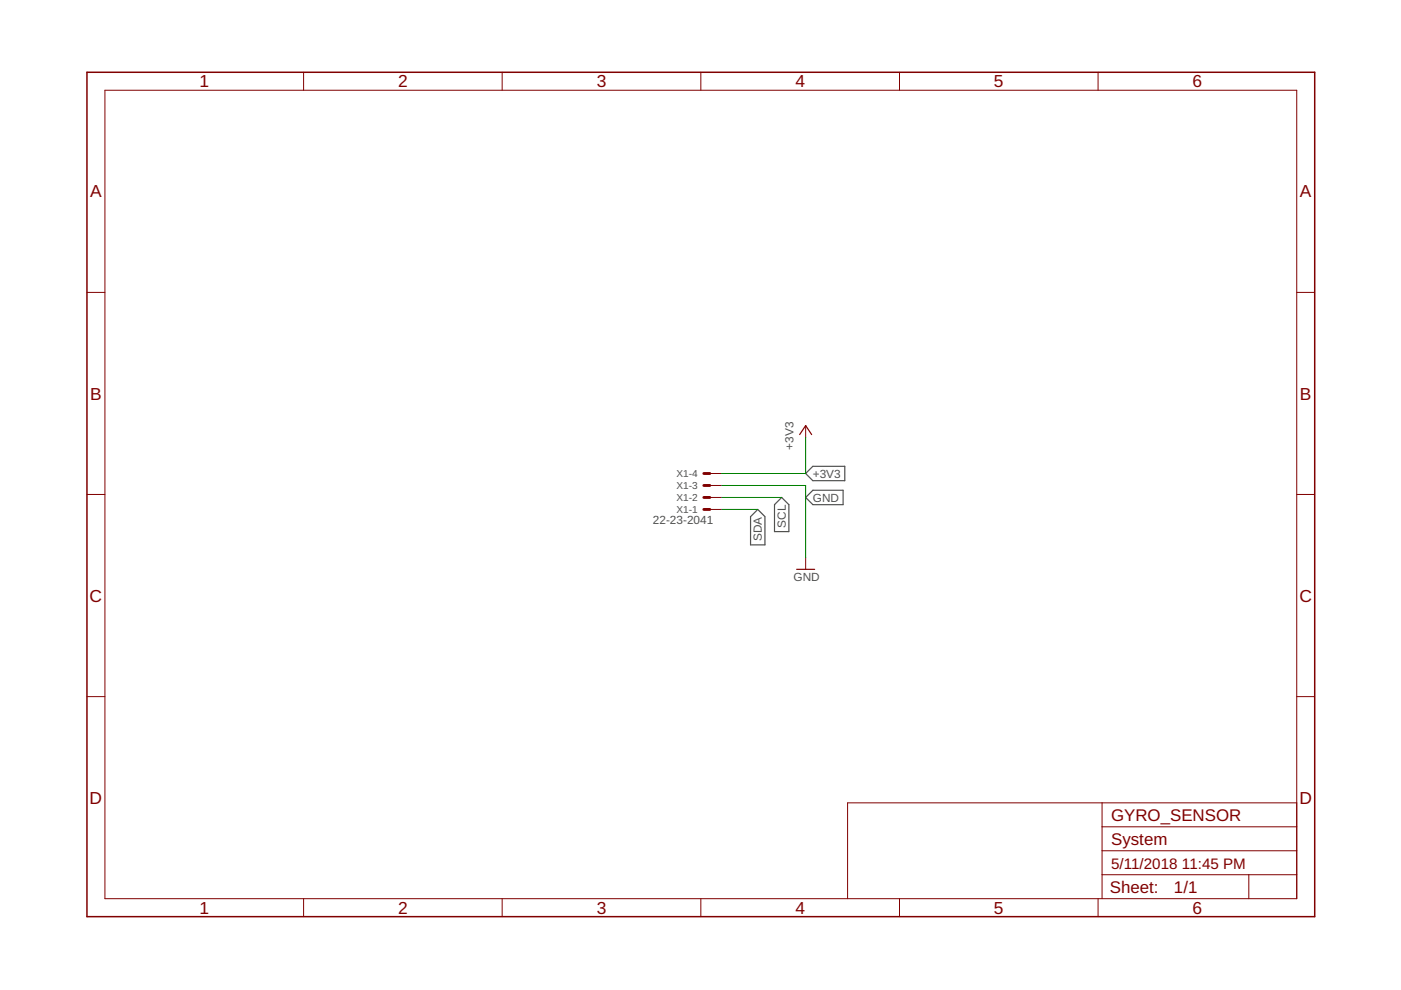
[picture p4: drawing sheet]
<svg xmlns="http://www.w3.org/2000/svg" width="297mm" height="210mm" viewBox="0 0 297 210" stroke-linecap="round" stroke-linejoin="round" font-family="sans-serif">
<path d="M160.7 108l1.5 1.5v6h-3.1v-6zM165.7 105.5l1.6 1.5v5.7h-3.1v-5.7zM170.8 105.5l1.5-1.6h6.5v3.1h-6.5zM170.8 100.4l1.5-1.5h6.8v3h-6.8z" fill="none" stroke="#505050" stroke-width=".25"/>
<path d="M169.5 92.1l1.3-1.9 1.3 1.9M168.9 120.7h3.8" fill="none" stroke="#800000" stroke-width=".25"/>
<g fill="none" stroke="#800000" stroke-width=".21">
<path d="M22.2 19.1h252.7v171.4h-252.7zM64.4 15.3v3.8M106.5 15.3v3.8M148.6 15.3v3.8M190.7 15.3v3.8M232.8 15.3v3.8M18.4 62h3.8M274.9 62h3.8M170.8 90.2v2.6M18.4 104.8h3.8M150.5 108h2.5M150.5 105.5h2.5"/>
<path d="M150.5 102.9h2.5M150.5 100.4h2.5M170.8 118.2v2.5M274.9 104.8h3.8M18.4 147.7h3.8M274.9 147.7h3.8M233.7 170.2v20.3M233.7 175.3h41.2M274.9 170.2h-95.2v20.3M64.4 190.5v3.9M106.5 190.5v3.9M148.6 190.5v3.9"/>
<path d="M190.7 190.5v3.9M232.8 190.5v3.9M233.7 185.5h41.2M233.7 180.4h41.2M264.8 185.5v5"/>
</g>
<path d="M149.2 108h1.3M149.2 105.5h1.3M149.2 102.9h1.3M149.2 100.4h1.3" fill="none" stroke="#800000" stroke-width=".61"/>
<path d="M18.4 15.3h260.3v179.1h-260.3z" fill="none" stroke="#800000" stroke-width=".32"/>
<path d="M170.8 92.8v7.6h-17.8M153 102.9h17.8v15.3M153 105.5h12.7M153 108h7.7" fill="none" stroke="#008000" stroke-width=".21"/>
<g font-size="3.7" fill="#800000">
<text x="42.3" y="18.5">1</text>
<text x="84.4" y="18.5">2</text>
<text x="126.5" y="18.5">3</text>
<text x="168.6" y="18.5">4</text>
<text x="210.7" y="18.5">5</text>
<text x="252.9" y="18.5">6</text>
<text x="19.1" y="41.9">A</text>
<text x="275.6" y="41.9">A</text>
<text x="19.1" y="84.7">B</text>
<text x="275.6" y="84.7">B</text>
<text x="19" y="127.6">C</text>
<text x="275.5" y="127.6">C</text>
<text x="19" y="170.4">D</text>
<text x="275.5" y="170.4">D</text>
<text x="42.3" y="193.7">1</text>
<text x="84.4" y="193.7">2</text>
<text x="126.5" y="193.7">3</text>
<text x="168.6" y="193.7">4</text>
<text x="210.7" y="193.7">5</text>
<text x="252.9" y="193.7">6</text>
</g>
<g font-size="3.6" fill="#800000">
<text x="235.6" y="174">GYRO_SENSOR</text>
<text x="235.6" y="179.1">System</text>
<text x="235.3" y="189.4">Sheet:</text>
<text x="248.9" y="189.3">1/1</text>
</g>
<g font-size="3.2" fill="#800000">
<text x="235.6" y="184.2">5/11/2018</text>
<text x="250.6" y="184.2">11:45 PM</text>
</g>
<g font-size="2.5" fill="#505050">
<text x="168.3" y="95.3" transform="rotate(-90 168.3 95.3)">+3V3</text>
<text x="172.3" y="101.3">+3V3</text>
<text x="172.3" y="106.4">GND</text>
<text x="138.4" y="111.2">22-23-2041</text>
<text x="166.6" y="111.9" transform="rotate(-90 166.6 111.9)">SCL</text>
<text x="161.5" y="114.7" transform="rotate(-90 161.5 114.7)">SDA</text>
<text x="168.3" y="123.3">GND</text>
</g>
<g font-size="2.1" fill="#505050">
<text x="143.4" y="101.2">X1-4</text>
<text x="143.4" y="106.2">X1-2</text>
<text x="143.4" y="103.7">X1-3</text>
<text x="143.4" y="108.8">X1-1</text>
</g>
</svg>
